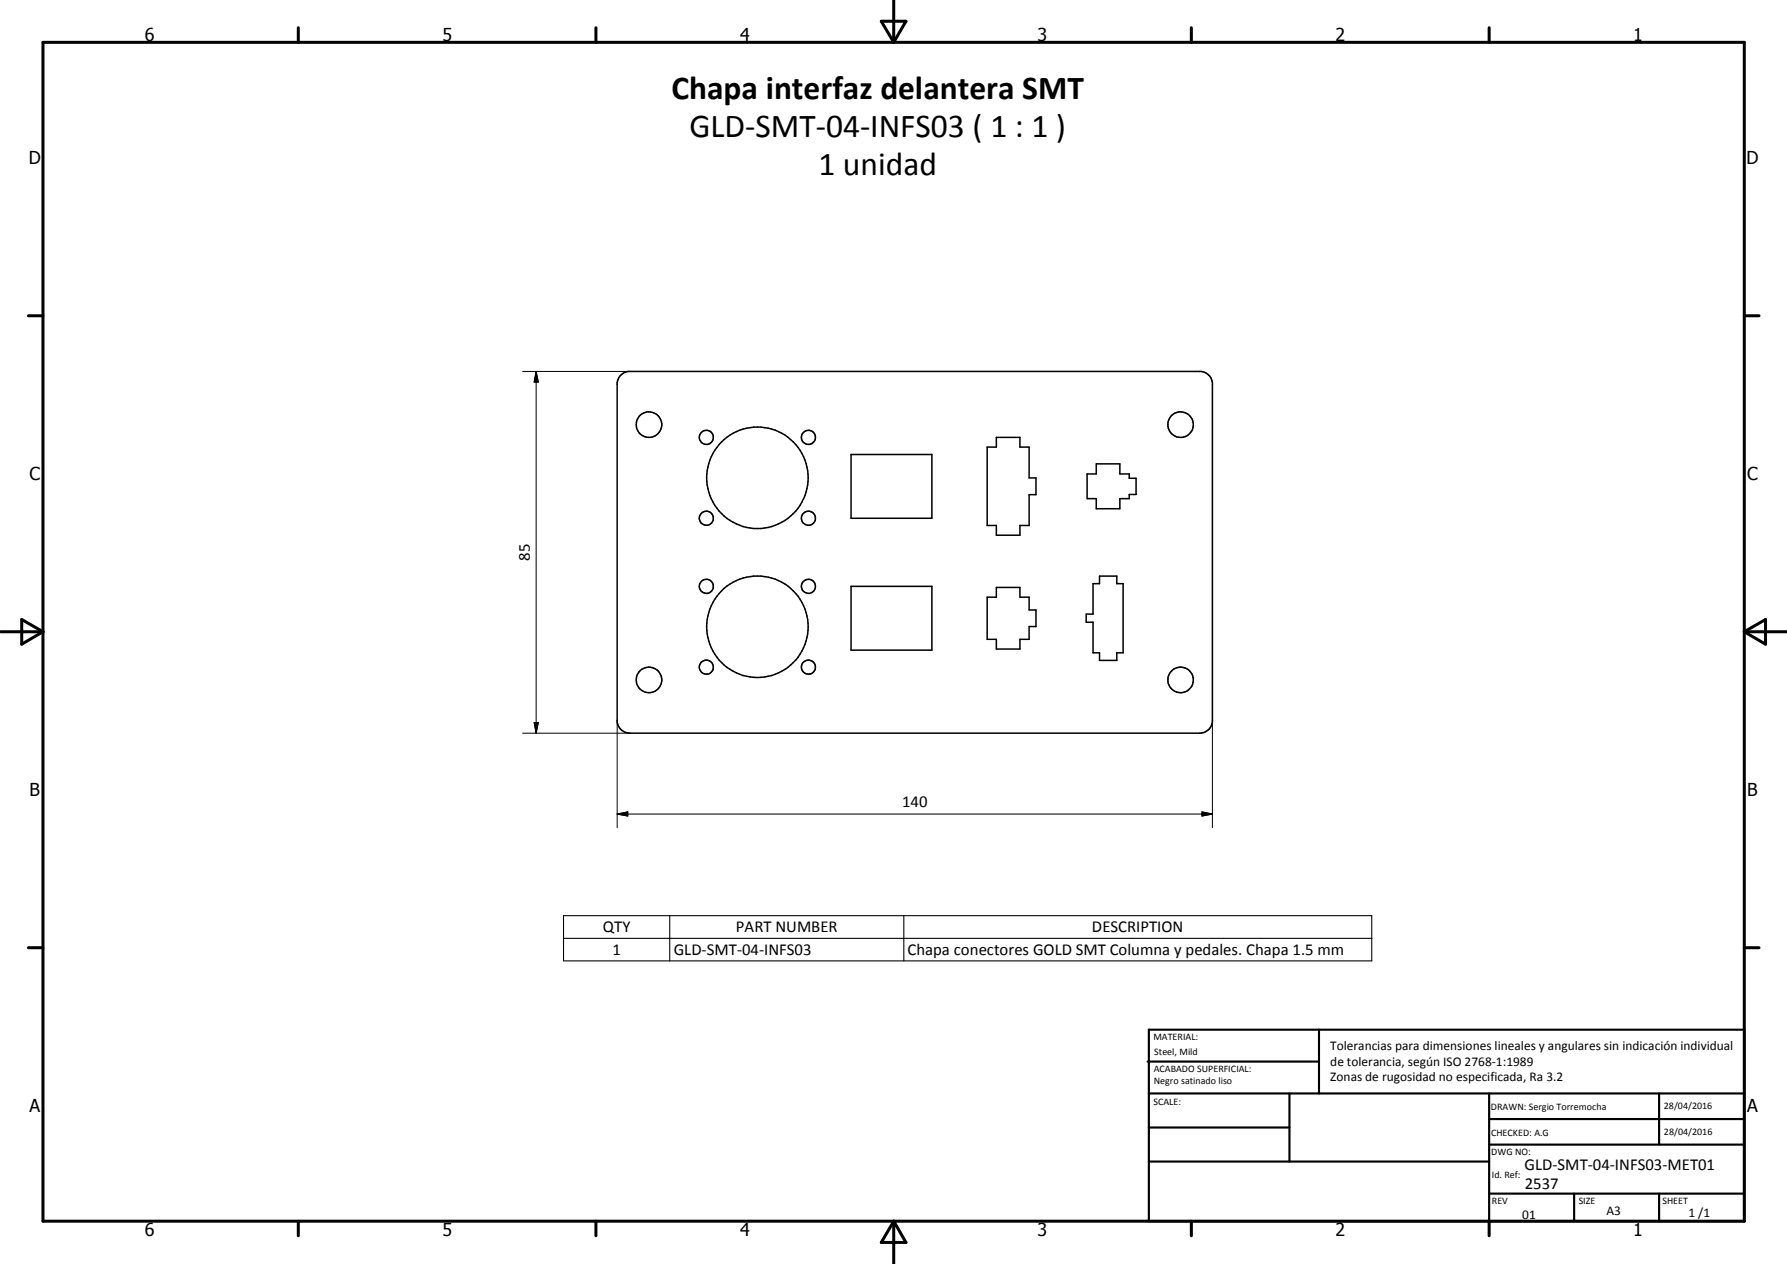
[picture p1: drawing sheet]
<svg xmlns="http://www.w3.org/2000/svg" width="420mm" height="297mm" viewBox="0 0 420 297" stroke-linecap="round" stroke-linejoin="round" font-family="sans-serif">
<g fill="none" stroke="#000" stroke-width=".35">
<path d="M145.7 88.4l.9-.7 1.1-.4h134.8a3.1 3.1 0 0 1 2.6 2.6v79.8a3 3 0 0 1-3 2.6h-134a3 3 0 0 1-3-2.6v-79.8zM200.1 106.8h19v15h-19zM234.3 102.8h5.5v2.3h2.2v7.2h1.6v3.9h-1.6v7.3h-2.2v2.3h-5.5v-2.3h-2.2v-18.4h2.2zM257.8 109h5.5v2.4h2.2v1h1.6v3.8h-1.6v1h-2.2v2.3h-5.5v-2.3h-2.2v-5.8h2.2zM200.1 137.8h19v15h-19zM234.3 138h5.5v2.3h2.2v3h1.6v3.9h-1.6v3h-2.2v2.3h-5.5v-2.3h-2.2v-9.9h2.2zM258.5 135.4h4.1v1.8h1.5v16.2h-1.5v1.8h-4.1v-1.8h-1.5v-7.2h-1.6v-1.9h1.6v-7.1h1.5z"/>
<circle cx="152.6" cy="99.8" r="3"/>
<circle cx="277.6" cy="99.8" r="3"/>
<circle cx="166.1" cy="102.8" r="1.65"/>
<circle cx="178.1" cy="112.3" r="11.9"/>
<circle cx="190.1" cy="102.8" r="1.64"/>
<circle cx="166.1" cy="137.8" r="1.66"/>
<circle cx="166.1" cy="121.8" r="1.64"/>
<circle cx="190.1" cy="121.8" r="1.64"/>
<circle cx="190.1" cy="137.8" r="1.64"/>
<circle cx="152.6" cy="159.8" r="3"/>
<circle cx="166.1" cy="156.8" r="1.65"/>
<circle cx="178.1" cy="147.3" r="11.9"/>
<circle cx="190.1" cy="156.8" r="1.65"/>
<circle cx="277.6" cy="159.8" r="3"/>
</g>
<g fill="none" stroke="#000" stroke-width=".71">
<path d="M10.1 9.9h400v277.1h-400zM70.1 6.5v3.4M140.1 6.5v3.4M207.2 5h5.8l-2.9 4.9zM210.1 0v9.9M280.1 6.5v3.4M350.1 6.5v3.4M6.7 74.2h3.4M410.1 74.2h3.5M.1 148.5h10M5.1 145.6l5 2.9-5 2.9zM410.1 148.5h10"/>
<path d="M410.1 148.5l5-2.9v5.8zM6.7 222.7h3.4M410.1 222.7h3.5M70.1 287v3.4M140.1 287v3.4M210.1 287v10M210.1 287l2.9 5h-5.8zM280.1 287v3.4M350.1 287v3.4"/>
</g>
<g fill="none" stroke="#000" stroke-width=".51">
<path d="M269.8 249.5h40.3M270.1 242h140v45h-140zM270.1 257h140M303.2 257v16M310.1 242v15M350.1 257v30M390.1 257v12M270.1 265h33.1M270.1 273h80M350.1 269h60M350.1 263h60M350.1 280.5h60"/>
<path d="M370.1 280.5v6.5M390.1 280.5v6.5"/>
</g>
<path d="M132.5 215.2h190v10.6h-190zM157.5 215.2v10.6M212.5 215.2v10.6M132.5 220.5h190" fill="none" stroke="#000" stroke-width=".25"/>
<path d="M122.9 87.3h25.2M126.1 87.3l.5 2.5h-1zM126.1 87.3v85M122.9 172.3h25.2M125.6 169.8h1l-.5 2.5zM145.1 169.3v25.2M285.1 169.3v25.2M145.1 191.3l2.5-.5v1zM145.1 191.3h140M282.6 190.8l2.5 .5-2.5 .5z" fill="none" stroke="#000" stroke-width=".24"/>
<path d="M126.1 87.3l.5 2.5h-1zM125.6 169.8h1l-.5 2.5zM145.1 191.3l2.5-.5v1zM282.6 190.8l2.5 .5-2.5 .5z" fill="#000"/>
<g font-size="7.9">
<text x="157.8" y="23.2">Chapa interfaz delantera SMT</text>
<text x="162.1" y="32.2">GLD-SMT-04-INFS03 ( 1 : 1 )</text>
<text x="192.4" y="41.2">1 unidad</text>
</g>
<g font-size="4.2">
<text x="34" y="9.6">6</text>
<text x="104" y="9.6">5</text>
<text x="174" y="9.6">4</text>
<text x="244" y="9.6">3</text>
<text x="314" y="9.6">2</text>
<text x="384" y="9.6">1</text>
<text x="6.8" y="38.7">D</text>
<text x="410.6" y="38.7">D</text>
<text x="7" y="112.9">C</text>
<text x="410.8" y="112.9">C</text>
<text x="7" y="187.1">B</text>
<text x="410.8" y="187.1">B</text>
<text x="7" y="261.4">A</text>
<text x="410.8" y="261.4">A</text>
<text x="34" y="290.4">6</text>
<text x="104" y="290.4">5</text>
<text x="174" y="290.4">4</text>
<text x="244" y="290.4">3</text>
<text x="314" y="290.4">2</text>
<text x="384" y="290.4">1</text>
</g>
<g font-size="3.9">
<text x="124.6" y="131.8" transform="rotate(-90 124.6 131.8)">85</text>
<text x="212.1" y="189.7">140</text>
<text x="141.8" y="219.1">QTY</text>
<text x="173" y="219.1">PART NUMBER</text>
<text x="256.7" y="219.1">DESCRIPTION</text>
<text x="144" y="224.5">1</text>
<text x="158.4" y="224.5">GLD-SMT-04-INFS03</text>
<text x="213.3" y="224.5">Chapa conectores GOLD SMT Columna y pedales. Chapa 1.5 mm</text>
<text x="358.5" y="275">GLD-SMT-04-INFS03-MET01</text>
<text x="358.5" y="279.4">2537</text>
</g>
<g font-size="3.1">
<text x="312.7" y="246.8">Tolerancias para dimensiones lineales y angulares sin indicación individual</text>
<text x="312.7" y="250.4">de tolerancia, según ISO 2768-1:1989</text>
<text x="312.7" y="254">Zonas de rugosidad no especificada, Ra 3.2</text>
<text x="357.9" y="286.4">01</text>
<text x="377.7" y="285.6">A3</text>
<text x="397" y="285.9">1 /1</text>
</g>
<g font-size="2.4">
<text x="271.2" y="244.4">MATERIAL:</text>
<text x="271.3" y="252">ACABADO SUPERFICIAL:</text>
<text x="271.4" y="247.9">Steel, Mild</text>
<text x="271.3" y="254.6">Negro satinado liso</text>
<text x="271.2" y="259.7">SCALE:</text>
<text x="350.6" y="260.8">DRAWN: Sergio Torremocha</text>
<text x="391.2" y="260.6">28/04/2016</text>
<text x="350.6" y="267">CHECKED: A.G</text>
<text x="391.2" y="266.7">28/04/2016</text>
<text x="350.6" y="271.4">DWG NO:</text>
<text x="350.8" y="276.9">Id. Ref:</text>
<text x="350.8" y="282.8">REV</text>
<text x="371.2" y="282.9">SIZE</text>
<text x="390.9" y="282.9">SHEET</text>
</g>
</svg>
